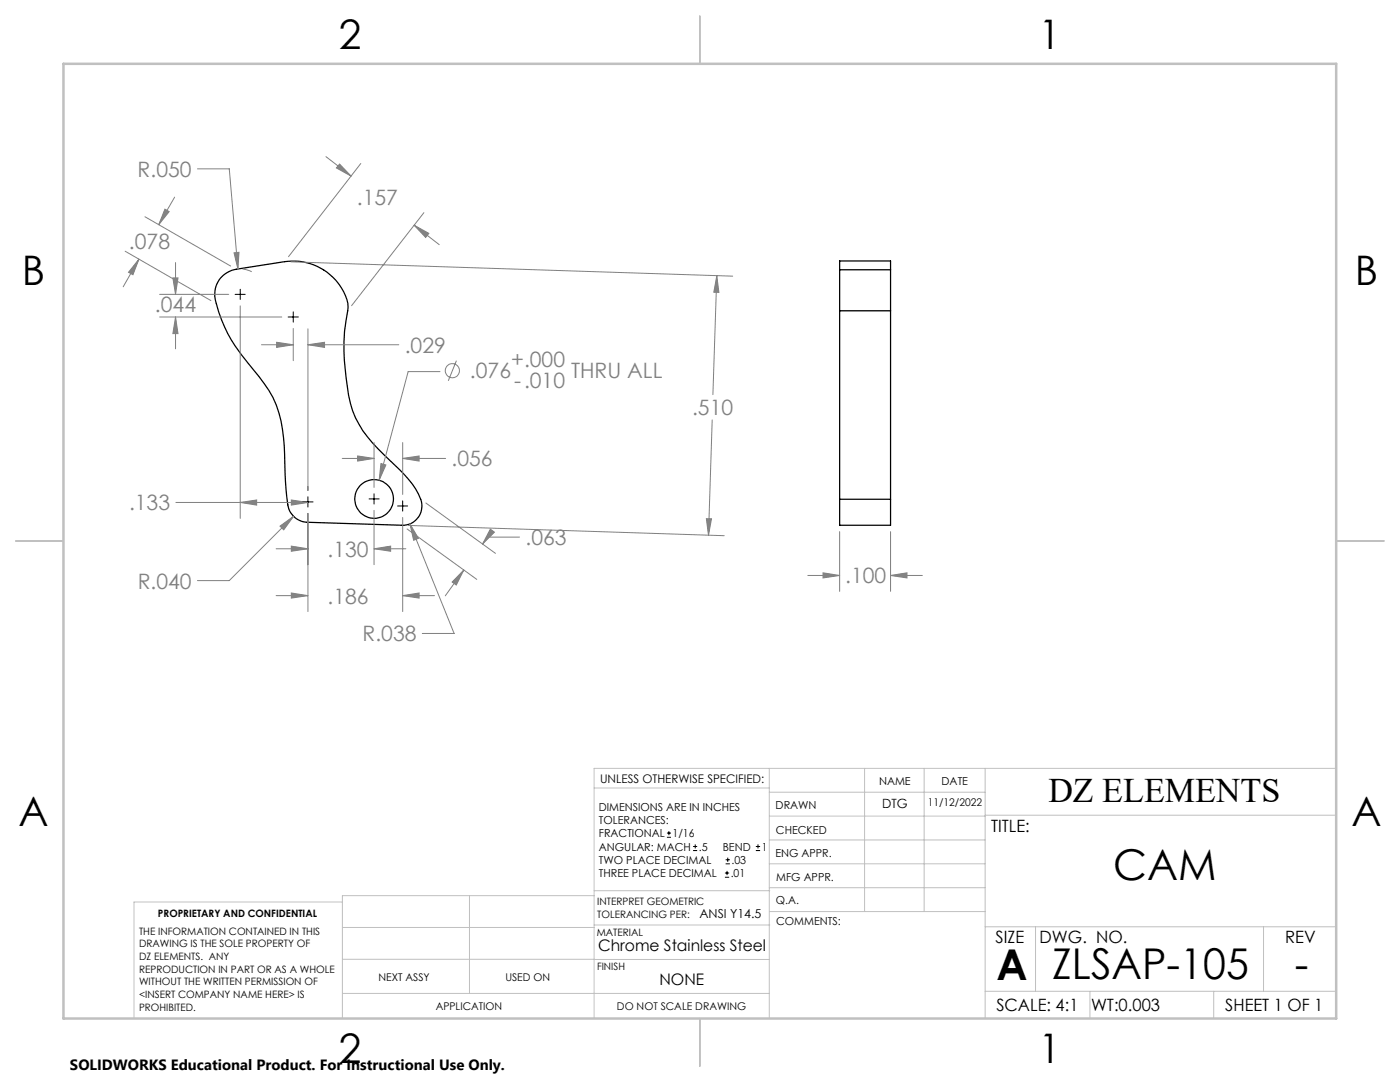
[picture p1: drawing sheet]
<svg xmlns="http://www.w3.org/2000/svg" width="279mm" height="216mm" viewBox="0 0 279 216" stroke-linecap="round" stroke-linejoin="round" font-family="sans-serif">
<g fill="none" stroke="#000" stroke-width=".25">
<path d="M44.1 55.4l1.2-1 1.3-.6 10.2-1.6a11.3 11.3 0 0 1 12.6 8.4l.1 .7a44.9 44.9 0 0 0 .9 20.7 22.2 22.2 0 0 0 6.4 8.9l3 2.9a13.6 13.6 0 0 1 4.4 6.7 3.9 3.9 0 0 1-4 4.3l-18.9-.6a4 4 0 0 1-3.9-3.5 100.2 100.2 0 0 1-.7-11.7 21.9 21.9 0 0 0-6.1-15.2 30.9 30.9 0 0 1-7.4-13.2 5.3 5.3 0 0 1 .9-5.2zM167.6 53.8v8.2M167.6 53.8v-1.7h10.1v1.7M167.6 53.8h10.1M177.7 53.8v8.2M167.6 62v37.6M167.6 62h10.1M177.7 62v37.6M167.6 99.6v5.2h10.1v-5.2M167.6 99.6h10.1"/>
<circle cx="74.7" cy="99.6" r="3.9"/>
</g>
<g fill="none" stroke="#808080" stroke-width=".2">
<path d="M34.9 39.3l-3.2 5.5M39.4 33.7h6.4l1.7 20M65.1 31.3l5 3.8M67.8 32.7l2.3 2.4-3-1.6zM72 32.6l-14.4 18.6M25 50.1l17.1 9.9M27.7 51.7l-3.1 5.5M27.7 51.7l-1.2 3.1-.9-.5zM28.9 43.3l17.1 9.8M31.9 58.7h13.7M32.9 41.7l.9 .5-2.1 2.6zM34.5 55.5h1l-.5 3.2z"/>
<path d="M35 52.4v6.3M46.7 50.4l1-.1-.2 3.4zM48.4 53.7l1.8 .5M58.1 52.2l88.1 2.9M82.7 44.9l2.9 1.7-.7 .8zM82.7 44.9l5 3.9M84.6 42.4l-14.4 18.6M143.1 55l.4 3.3h-1zM143.1 55l-.8 23.7M31.9 63.3h24.3M35 63.3l.5 3.3h-1zM35 63.3v6.3"/>
<path d="M47.9 61v42.4M52.2 68.8h6.3M55.2 68.3l3.3 .5-3.3 .5zM58.5 65.5v6.5M61.5 68.8l3.3-.5v1zM61.5 65.6v32.3M61.5 68.8h18.1M87.8 74.2h-6.3l-5.8 21.6M91.1 72l-1.6 4M58.1 99.8l3.4 .5-3.4 .5zM68.3 91.5h6.3M71.4 91l3.2 .5-3.2 .5z"/>
<path d="M74.6 88.3v9M76 92.5l1 .3-1.3 3zM80.4 91.5l3.2-.5v1zM80.4 88.3v10.4M80.4 91.5h8.5M142.1 83.8l-.7 23M35.1 100.3h26.4M47.9 100.3l3.3-.5v1zM55.1 118.9h6.4M55.1 109.5h6.4M55.9 105l2.7-2-2 2.7zM58.1 118.3l3.4 .6-3.4 .4z"/>
<path d="M58.1 109l3.4 .5-3.4 .5zM58.6 103l-12.8 12.9h-6.4M61.5 102.4v19.6M74.6 109.5l3.4-.5v1zM74.6 101.8v10.9M74.6 109.5h6.4M80.4 118.9l3.2-.6v1zM80.4 103.3v18.7M80.4 118.9h6.3M81.2 105.6l13.9 10M81.5 104.8l63 2.1M81.8 104.5l1.7 2.9-1 .4z"/>
<path d="M81.8 104.5l8.8 21.9h-6.3M85 100.4l13.9 10M92.6 113.7l-1.5 3-.9-.6zM92.6 113.7l-3.7 5.2M97.9 105.6l.8 .6-2.4 2.3zM103.7 107.2h-6.4l-1 1.3M141 103.5h1l-.6 3.3zM161.2 114.8h6.4M164.3 114.3l3.3 .5-3.3 .5zM167.6 106.1v11.9M177.7 114.8l3.3-.5v1zM177.7 106.1v11.9"/>
<path d="M177.7 114.8h6.4"/>
<circle cx="90.3" cy="74" r="1.42"/>
</g>
<g fill="none" stroke="#000" stroke-width=".2">
<path d="M46.9 58.7h2M47.9 57.7v2.1M57.5 63.3h2M58.5 62.2v2.1M61.5 99.1v2.1M73.7 99.6h2M74.6 98.5v2.1M80.4 99.9v2.1M60.4 100.2h2.1M79.3 101h2.1M133.1 167.1h.8M133.1 166.2h.8"/>
<path d="M133.5 165.8v.9M138.3 169.7h.8M138.3 168.9h.8M138.7 168.5v.8M144.7 175h.8M144.7 174.2h.8M144.8 172.4h.9M144.8 171.6h.9M145.1 173.8v.8M145.2 171.1v.9M150.8 169.7h.9M150.8 168.9h.9"/>
<path d="M151.3 168.5v.8"/>
</g>
<g fill="none" stroke="#c0c0c0" stroke-width=".2">
<path d="M118.6 157.2h34.9M153.5 153.3v49.9M153.5 158.1h43.1M172.5 153.3v28.6M184.4 153.3v28.6M196.6 153.3v49.9M266.7 153.3h-148.1v49.9M68.3 180h-41.6v23.2M93.7 178.7v19.5M118.6 178.7h-50.3v24.5M118.6 177.7h35M153.5 167.6h43.1"/>
<path d="M153.5 162.8h43.1M153.5 172.4h43.1M153.5 177.1h43.1M196.6 162.7h70.1M68.3 198.2h85.2M68.3 191.4l85.2 .1M68.3 185.1h50.3M118.6 184.6h35M153.6 181.9h43M196.6 197.8h70.1M196.6 184.9h70.1M206.7 184.9v12.9"/>
<path d="M217.5 197.8v5.4M242.2 197.8v5.4M252.2 184.9v12.9"/>
</g>
<path d="M139.7 3.2v9.5M3.1 107.9h9.6M266.7 107.9h9.5M139.7 203.2v9.6" fill="none" stroke="#c0c0c0" stroke-width=".25"/>
<path d="M12.7 12.7h254v190.5h-254z" fill="none" stroke="#c0c0c0" stroke-width=".5"/>
<path d="M143.1 55l.4 3.3h-1zM141 103.5h1l-.6 3.3zM46.7 50.4l.8 3.3 .2-3.4zM27.7 51.7l-1.2 3.1-.9-.5zM32.9 41.7l.9 .5-2.1 2.6zM67.8 32.7l2.3 2.4-3-1.6zM82.7 44.9l2.9 1.7-.7 .8zM55.9 105l.7 .7 2-2.7zM81.8 104.5l.7 3.3 1-.4zM92.6 113.7l-1.5 3-.9-.6zM97.9 105.6l.8 .6-2.4 2.3zM76 92.5l-.3 3.3 1.3-3zM47.9 100.3l3.3-.5v1zM58.1 99.8l3.4 .5-3.4 .5zM34.5 55.5h1l-.5 3.2zM35 63.3l.5 3.3h-1zM58.1 118.3l3.4 .6-3.4 .4zM80.4 118.9l3.2-.6v1zM71.4 91l3.2 .5-3.2 .5zM80.4 91.5l3.2-.5v1zM58.1 109l3.4 .5-3.4 .5zM74.6 109.5l3.4-.5v1zM61.5 68.8l3.3-.5v1zM55.2 68.3l3.3 .5-3.3 .5zM164.3 114.3l3.3 .5-3.3 .5zM177.7 114.8l3.3-.5v1z" fill="#808080"/>
<g font-size="8.5">
<text x="222.2" y="175.5">CAM</text>
<text x="198.9" y="195.5">A</text>
<text x="210" y="195.4">ZLSAP-105</text>
<text x="258.4" y="195.4">-</text>
</g>
<g font-size="8.1">
<text x="67.6" y="9.7">2</text>
<text x="207.3" y="9.7">1</text>
<text x="4.4" y="57">B</text>
<text x="270.4" y="57">B</text>
<text x="3.7" y="164.9">A</text>
<text x="269.7" y="164.9">A</text>
<text x="67.6" y="212.2">2</text>
<text x="207.3" y="212.2">1</text>
</g>
<text font-size="6.9" x="209.2" y="160.1">DZ ELEMENTS</text>
<g font-size="4.2" fill="#808080">
<text x="27.5" y="35.3">R.050</text>
<text x="71.2" y="40.8">.157</text>
<text x="25.7" y="49.7">.078</text>
<text x="30.9" y="62.2">.044</text>
<text x="80.8" y="70.4">.029</text>
<text x="93.8" y="75.5">.076</text>
<text x="102" y="73.2">+.000</text>
<text x="102.6" y="77.3">-.010</text>
<text x="114" y="75.5">THRU ALL</text>
<text x="138.1" y="82.8">.510</text>
<text x="90.1" y="93.1">.056</text>
<text x="25.7" y="101.9">.133</text>
<text x="65.4" y="111.1">.130</text>
<text x="104.9" y="108.8">.063</text>
<text x="27.5" y="117.4">R.040</text>
<text x="168.7" y="116.4">.100</text>
<text x="65.4" y="120.4">.186</text>
<text x="72.4" y="128">R.038</text>
</g>
<g font-size="3.4">
<text x="197.8" y="166">TITLE:</text>
<text x="198.7" y="188.1">SIZE</text>
<text x="207.5" y="188.1">DWG. NO.</text>
<text x="256.5" y="188.2">REV</text>
<text x="198.8" y="201.7">SCALE: 4:1</text>
<text x="217.7" y="201.8">WT:0.003</text>
<text x="244.5" y="201.7">SHEET 1 OF 1</text>
</g>
<g font-size="3.2">
<text x="119.4" y="189.8">Chrome Stainless Steel</text>
<text x="131.6" y="196.6">NONE</text>
</g>
<text font-size="3" x="14" y="213.5">SOLIDWORKS Educational Product. For Instructional Use Only.</text>
<g font-size="2.5">
<text x="176" y="161.3">DTG</text>
<text x="139.6" y="183.1">ANSI Y14.5</text>
</g>
<text font-size="2.4" x="119.8" y="156.2">UNLESS OTHERWISE SPECIFIED:</text>
<g font-size="2.2">
<text x="119.5" y="161.8">DIMENSIONS ARE IN INCHES</text>
<text x="154.8" y="161.4">DRAWN</text>
<text x="175.4" y="156.6">NAME</text>
<text x="187.9" y="156.7">DATE</text>
<text x="119.5" y="164.4">TOLERANCES:</text>
<text x="119.5" y="167.1">FRACTIONAL</text>
<text x="134.2" y="167.1">1/16</text>
<text x="154.9" y="166.3">CHECKED</text>
<text x="119.5" y="172.4">TWO PLACE DECIMAL</text>
<text x="119.5" y="169.7">ANGULAR: MACH</text>
<text x="139.5" y="169.7">.5</text>
<text x="144.2" y="169.7">BEND</text>
<text x="146" y="172.4">.03</text>
<text x="152" y="169.7">1</text>
<text x="154.8" y="171">ENG APPR.</text>
<text x="119.5" y="175">THREE PLACE DECIMAL</text>
<text x="145.8" y="175">.01</text>
<text x="154.9" y="175.7">MFG APPR.</text>
<text x="154.9" y="180.4">Q.A.</text>
<text x="154.9" y="184.6">COMMENTS:</text>
</g>
<g font-size="2.1">
<text x="185.2" y="160.7">11/12/2022</text>
<text x="75.5" y="195.7">NEXT ASSY</text>
<text x="100.9" y="195.7">USED ON</text>
<text x="86.9" y="201.5">APPLICATION</text>
<text x="123.1" y="201.6">DO NOT SCALE DRAWING</text>
</g>
<g font-size="2">
<text x="31.5" y="182.9">PROPRIETARY AND CONFIDENTIAL</text>
<text x="119.2" y="180.6">INTERPRET GEOMETRIC</text>
<text x="119.2" y="183.1">TOLERANCING PER:</text>
<text x="27.8" y="186.5">THE INFORMATION CONTAINED IN THIS</text>
<text x="27.8" y="189">DRAWING IS THE SOLE PROPERTY OF</text>
<text x="27.8" y="191.6">DZ ELEMENTS. ANY</text>
<text x="119.1" y="186.7">MATERIAL</text>
<text x="27.8" y="194.1">REPRODUCTION IN PART OR AS A WHOLE</text>
<text x="27.8" y="196.6">WITHOUT THE WRITTEN PERMISSION OF</text>
<text x="119.1" y="193.5">FINISH</text>
<text x="27.8" y="199.1">&lt;INSERT COMPANY NAME HERE&gt; IS</text>
<text x="27.8" y="201.7">PROHIBITED.</text>
</g>
</svg>
